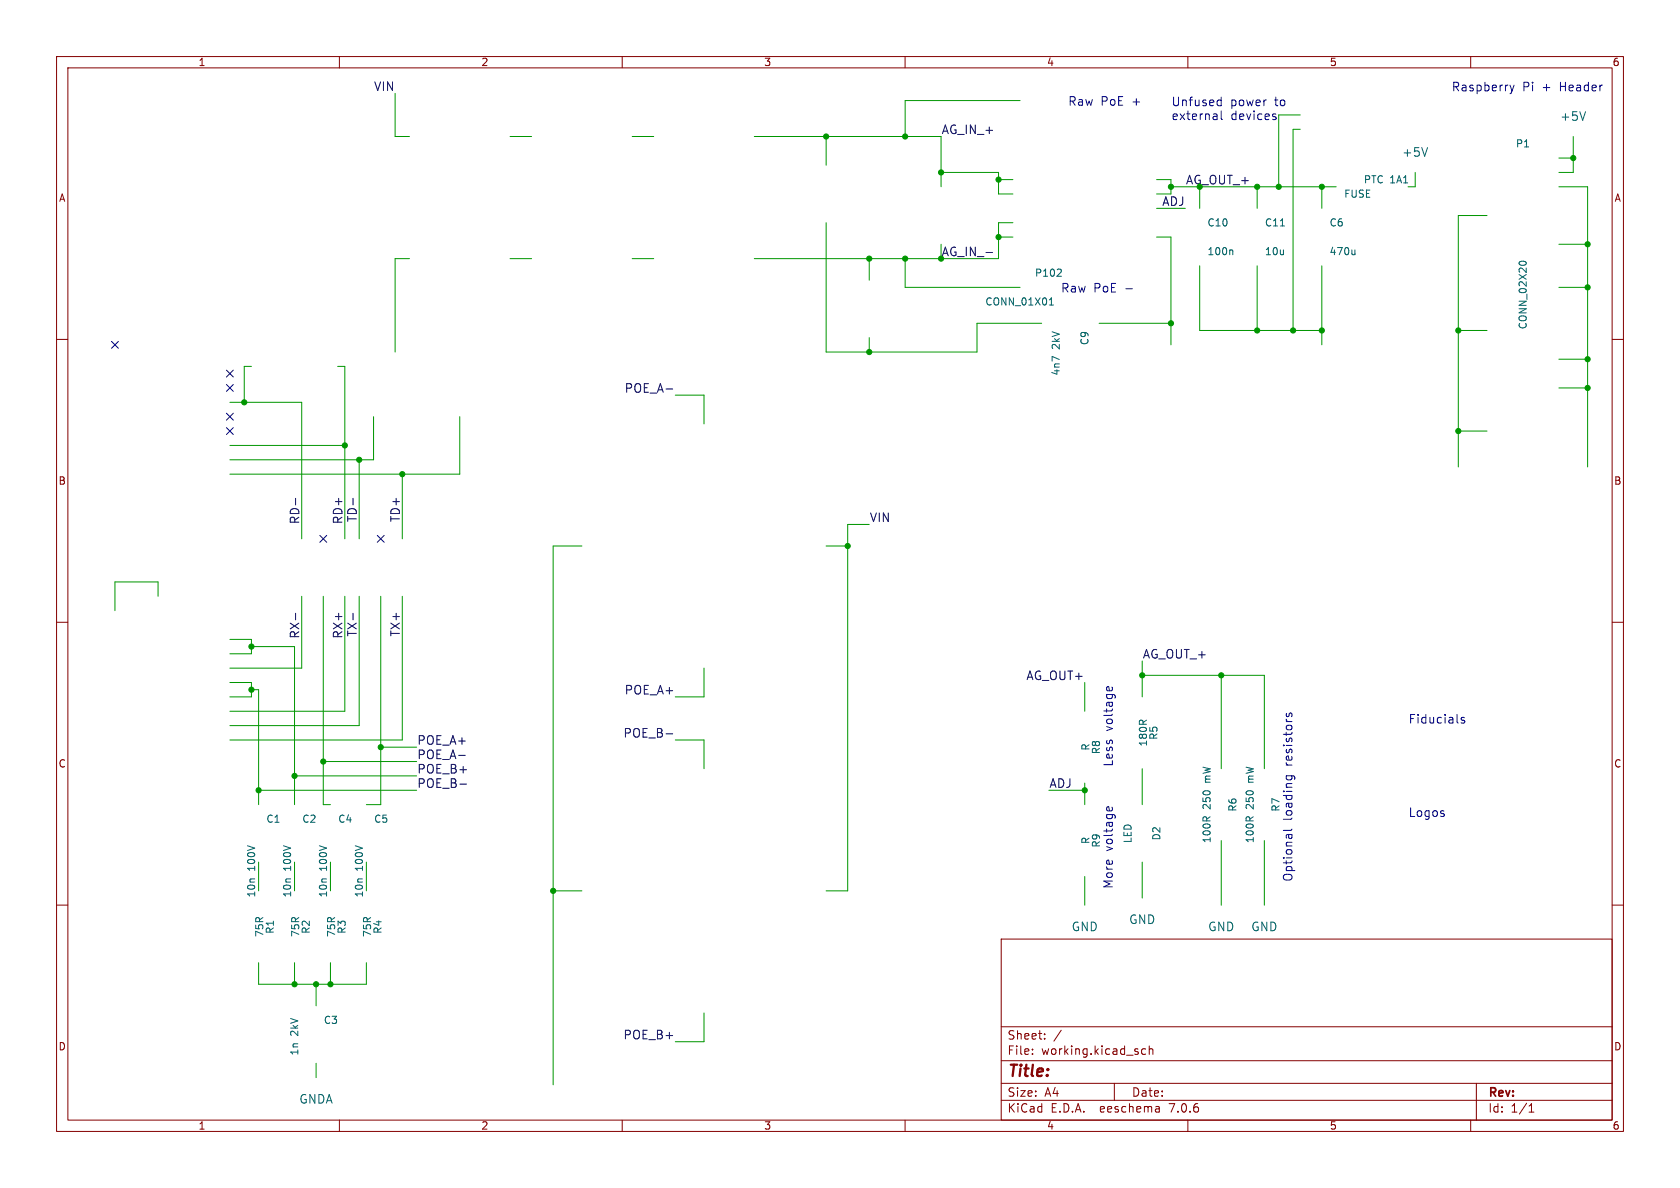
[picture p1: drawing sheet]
<svg xmlns="http://www.w3.org/2000/svg" width="297mm" height="210mm" viewBox="0 0 297 210" stroke-linecap="round" stroke-linejoin="round" font-family="sans-serif">
<g fill="none" stroke="#840000" stroke-width=".18">
<path d="M10 10h277v190h-277zM12 12h273v186h-273zM60 10v2M110 10v2M160 10v2M210 10v2M260 10v2M10 60h2M285 60h2M10 110h2M285 110h2M10 160h2"/>
<path d="M285 160h2M177 166h108v32h-108zM60 198v2M110 198v2M160 198v2M177 194.5h108M177 191.5h108M177 187.5h108M177 181.5h108M182.5 186.3v.1M182.5 185.5v.1M184.7 183.6v.1"/>
<path d="M184.7 182.8v.1M187.6 182.1l-1.3 2M197 191.5v3M202.5 185.5l-.4-.1-.3 .3v.4l.2 .2h.5M203.2 185.5l.2-.1 .3 .1 .1 .9M203.2 184.9v1.5M204.9 195.7l.1 .9M205 196.5l-.2 .1M205 196h-.2M210 198v2M260 198v2M261 191.5v6.5"/>
<path d="M270.3 196.6h.9M270.3 195.5l.4-.4v1.5"/>
</g>
<path d="M174.3 44.6h1.2M117.8 68.8h1.1M52.3 88.1v1.2M62.4 88.1v1.2M52.3 108.4v1.2M62.4 108.4v1.2M81.1 133.5h1.2M81.3 138.6h1.2M117.8 129.7h1.1" fill="none" stroke="#0f0f0f" stroke-width=".18"/>
<g fill="none" stroke="#0000c2" stroke-width=".18">
<path d="M215.5 17.7h.4M215.9 19.6v1.3l.2 .2M215.9 17.2v1.5M215.9 18.6l-.4 .1M266.9 15l.4 1.1M267.3 16.1l-.1 .3-.3 .2M267.7 15l-.4 1.1M215.1 20.2l.1 .9M215.2 21.1h-.2M215.2 20.5l-.2 .1M225.4 20.6l.2 .3-.2 .2M225.4 20.1l.1 .1"/>
<path d="M195.6 121.9l.1-.4 .3-.1 .1 .7M196.6 121.5l.1 .4M227.4 137.1h1.2l.3 .3-.1 .4M227.5 126.1l-.1 .4 .2 .2 .2-.1 .2-.5h.3v.6M227.5 137.1v.6M228.3 137.1v.6M258.9 126.9l-.4-.1-.2 .2 .1 .2 .5 .2v.4h-.6M195.6 143.1l.1-.4 .3-.1 .1 .7M196.6 142.7l.1 .4M228.4 146.6l-.2 .2h-1.3"/>
</g>
<g fill="none" stroke="#009600" stroke-width=".18">
<path d="M69.8 16.5v7.6h2.6M180.3 17.8h-20.3v6.3M90.2 24.1h3.8M111.8 24.1h3.8M133.3 24.1h33.1v8.9M146 24.1v5.1M146 39.4v22.8h26.7v-5h11.4M166.4 30.5h10.1v3.8h2.6M176.5 31.8h2.6M179.1 39.4h-2.6v6.3h-43.2M204.5 31.8h2.5v2.5h-2.5M204.5 36.8h5"/>
<path d="M207 33h29.2M212.1 33v3.8M222.2 33v3.8M229.9 20.3h-3.8v12.7M229.9 22.9h-1.3v35.5M233.7 33v3.8M250.2 30.5v2.5h-1.3M262.9 38.1h-5.1v44.5M275.6 33h5.1v49.6M275.6 27.9h2.5M278.1 24.1v6.4h-2.5M72.4 45.7h-2.6v16.5"/>
<path d="M90.2 45.7h3.8M111.8 45.7h3.8M153.7 45.7v3.8M153.7 59.7v2.5M160 45.7v5.1h20.3M176.5 41.9h2.6M194.3 57.2h12.7M204.5 41.9h2.5v19.1M212.1 47v11.4h21.6M222.2 47v11.4M233.7 47v14M257.8 58.4h5.1"/>
<path d="M275.6 50.8h5.1M275.6 43.2h5.1M40.6 78.7h20.4M40.6 71.1h12.7v24.2M44.4 64.8h-1.2v6.3M59.7 64.8h1.3v30.5M66 73.7v7.6h-25.4M81.3 73.7v10.1h-40.7M119.4 69.9h5.1v5M257.8 76.2h5.1M275.6 63.5h5.1M275.6 68.6h5.1"/>
<path d="M63.5 81.3v14M71.1 83.8v11.5M102.9 96.5h-5.1v95.3M146 96.5h3.9M153.7 92.7h-3.8v64.8h-3.9M27.9 105.4v-2.5h-7.6v5.1M40.6 113h3.8v2.6h-3.8M44.4 114.3h7.7v27.9M53.3 105.4v12.7h-12.7M57.1 105.4v36.8h1.3M61 105.4v20.3h-20.4M63.5 105.4v22.9h-22.9"/>
<path d="M67.3 105.4v36.8h-2.5M71.1 105.4v25.4h-30.5M124.5 118.1v5.1h-5.1M201.9 119.4h21.6v16.5M201.9 116.8v6.4M215.9 119.4v16.5M40.6 120.7h3.8v2.5h-3.8M44.4 121.9h1.3v20.3M45.7 139.7h28M52.1 137.2h21.6M57.1 134.6h16.6M67.3 132.1h6.4"/>
<path d="M119.4 130.8h5.1v5.1M185.4 139.7h6.4M191.8 120.7v5M191.8 138.4v3.8M201.9 135.9v6.3M45.7 152.4v5.1M52.1 152.4v5.1M58.4 152.4v5.1M64.8 152.4v5.1M97.8 157.5h5.1M191.8 154.9v5.1M201.9 152.4v6.4"/>
<path d="M215.9 148.6v11.4M223.5 148.6v11.4M45.7 170.2v3.8h19.1v-3.8M52.1 170.2v3.8M55.9 174v3.8M58.4 170.2v3.8M124.5 179.1v5.1h-5.1M55.9 188v2.5"/>
</g>
<g fill="none" stroke="#000084" stroke-width=".18">
<path d="M19.7 60.4l1.2 1.2M20.9 60.4l-1.2 1.2M40 68l1.2 1.2M40 65.4l1.2 1.2M40 73.1l1.2 1.2M40 75.6l1.2 1.2M41.2 68l-1.2 1.2M41.2 65.4l-1.2 1.2M41.2 73.1l-1.2 1.2M41.2 75.6l-1.2 1.2M56.5 94.6l1.3 1.3M57.8 94.6l-1.3 1.3"/>
<path d="M66.7 94.6l1.2 1.3M67.9 94.6l-1.2 1.3"/>
</g>
<path d="M280.3 19.7l-.5 1.6M226.4 39.9h.7M252.4 26.1l-.5 1.5M185.5 53.9h.7M185.6 53l.3-.4v1.3M187.5 47.6l.1 .2v.3l-.8 .7h.8M217.8 44.2l.1 .2v.6M239.5 44.2v.8M239.5 44.9l-.1 .1M268.5 46.5a.79 .79 0 0 1 1.3 0" fill="none" stroke="#006464" stroke-width=".18"/>
<g fill="#009600" stroke="#009600" stroke-width=".18">
<circle cx="55.9" cy="174" r=".46"/>
<circle cx="58.4" cy="174" r=".46"/>
<circle cx="52.1" cy="137.2" r=".46"/>
<circle cx="52.1" cy="174" r=".46"/>
<circle cx="71.1" cy="83.8" r=".46"/>
<circle cx="97.8" cy="157.5" r=".46"/>
<circle cx="149.9" cy="96.5" r=".46"/>
<circle cx="43.2" cy="71.1" r=".46"/>
<circle cx="61" cy="78.7" r=".46"/>
<circle cx="63.5" cy="81.3" r=".46"/>
<circle cx="160" cy="24.1" r=".46"/>
<circle cx="166.4" cy="30.5" r=".46"/>
<circle cx="153.7" cy="45.7" r=".46"/>
<circle cx="176.5" cy="31.8" r=".46"/>
<circle cx="146" cy="24.1" r=".46"/>
<circle cx="44.4" cy="114.3" r=".46"/>
<circle cx="45.7" cy="139.7" r=".46"/>
<circle cx="44.4" cy="121.9" r=".46"/>
<circle cx="57.1" cy="134.6" r=".46"/>
<circle cx="67.3" cy="132.1" r=".46"/>
<circle cx="176.5" cy="41.9" r=".46"/>
<circle cx="153.7" cy="62.2" r=".46"/>
<circle cx="207" cy="33" r=".46"/>
<circle cx="207" cy="57.2" r=".46"/>
<circle cx="160" cy="45.7" r=".46"/>
<circle cx="222.2" cy="58.4" r=".46"/>
<circle cx="222.2" cy="33" r=".46"/>
<circle cx="233.7" cy="33" r=".46"/>
<circle cx="226.1" cy="33" r=".46"/>
<circle cx="233.7" cy="58.4" r=".46"/>
<circle cx="228.6" cy="58.4" r=".46"/>
<circle cx="280.7" cy="43.2" r=".46"/>
<circle cx="280.7" cy="50.8" r=".46"/>
<circle cx="257.8" cy="76.2" r=".46"/>
<circle cx="257.8" cy="58.4" r=".46"/>
<circle cx="278.1" cy="27.9" r=".46"/>
<circle cx="280.7" cy="63.5" r=".46"/>
<circle cx="280.7" cy="68.6" r=".46"/>
<circle cx="201.9" cy="119.4" r=".46"/>
<circle cx="191.8" cy="139.7" r=".46"/>
<circle cx="215.9" cy="119.4" r=".46"/>
</g>
<text font-size="2.8" fill="#840000" x="178" y="190.9">Title:</text>
<g font-size="2.1" fill="#0f0f0f">
<text x="66.1" y="16.2">VIN</text>
<text x="166.4" y="23.8">AG_IN_+</text>
<text x="205.4" y="36.5">ADJ</text>
<text x="110.4" y="69.5">POE_A-</text>
<text x="53" y="92.7" transform="rotate(-90 53 92.7)">RD-</text>
<text x="60.6" y="92.7" transform="rotate(-90 60.6 92.7)">RD+</text>
<text x="63.2" y="92.4" transform="rotate(-90 63.2 92.4)">TD-</text>
<text x="70.8" y="92.4" transform="rotate(-90 70.8 92.4)">TD+</text>
<text x="153.7" y="92.4">VIN</text>
<text x="53" y="113" transform="rotate(-90 53 113)">RX-</text>
<text x="60.6" y="113" transform="rotate(-90 60.6 113)">RX+</text>
<text x="63.2" y="112.6" transform="rotate(-90 63.2 112.6)">TX-</text>
<text x="70.8" y="112.6" transform="rotate(-90 70.8 112.6)">TX+</text>
<text x="201.9" y="116.5">AG_OUT_+</text>
<text x="110.4" y="122.9">POE_A+</text>
<text x="181.4" y="120.3">AG_OUT+</text>
<text x="73.7" y="131.8">POE_A+</text>
<text x="110.2" y="130.5">POE_B-</text>
<text x="73.7" y="136.8">POE_B+</text>
<text x="73.7" y="134.3">POE_A-</text>
<text x="73.7" y="139.4">POE_B-</text>
<text x="185.4" y="139.4">ADJ</text>
<text x="110.2" y="183.8">POE_B+</text>
</g>
<g font-size="2.1" fill="#0000c2">
<text x="256.5" y="16.3">Raspberry</text>
<text x="269.1" y="16.3">Pi</text>
<text x="272.7" y="16.3">+</text>
<text x="275.9" y="16.3">Header</text>
<text x="188.8" y="18.8">Raw</text>
<text x="194.6" y="18.8">PoE</text>
<text x="200.2" y="18.8">+</text>
<text x="207" y="18.9">Unfused</text>
<text x="207" y="21.3">external</text>
<text x="217.5" y="18.9">power</text>
<text x="217.5" y="21.3">devices</text>
<text x="225.4" y="18.9">to</text>
<text x="187.5" y="51.8">Raw</text>
<text x="193.3" y="51.8">PoE</text>
<text x="198.9" y="51.8">-</text>
<text x="196.8" y="129.3" transform="rotate(-90 196.8 129.3)">voltage</text>
<text x="248.9" y="128">Fiducials</text>
<text x="196.8" y="135.6" transform="rotate(-90 196.8 135.6)">Less</text>
<text x="228.6" y="135.4" transform="rotate(-90 228.6 135.4)">resistors</text>
<text x="228.6" y="145.1" transform="rotate(-90 228.6 145.1)">loading</text>
<text x="248.9" y="144.5">Logos</text>
<text x="196.8" y="150.5" transform="rotate(-90 196.8 150.5)">voltage</text>
<text x="228.6" y="156" transform="rotate(-90 228.6 156)">Optional</text>
<text x="196.8" y="157.2" transform="rotate(-90 196.8 157.2)">More</text>
</g>
<g font-size="2.1" fill="#006464">
<text x="275.7" y="21.6">+5V</text>
<text x="247.8" y="27.9">+5V</text>
<text x="189.4" y="164.8">GND</text>
<text x="199.5" y="163.6">GND</text>
<text x="213.5" y="164.8">GND</text>
<text x="221.1" y="164.8">GND</text>
<text x="52.8" y="195.3">GNDA</text>
</g>
<g font-size="2.1" fill="#009600">
<text x="209.5" y="32.7">AG_OUT_+</text>
<text x="166.4" y="45.4">AG_IN_-</text>
</g>
<g font-size="2.1" fill="#840000">
<text x="178" y="184">Sheet:</text>
<text x="178" y="186.7">File:</text>
<text x="184.1" y="186.7">working.kicad_sch</text>
<text x="178" y="196.9">KiCad</text>
<text x="178" y="194.1">Size:</text>
<text x="184.7" y="194.1">A4</text>
<text x="185.7" y="196.9">E.D.A.</text>
<text x="194.6" y="196.9">eeschema</text>
<text x="200" y="194.1">Date:</text>
<text x="207" y="196.9">7.0.6</text>
<text x="263" y="194.3">Rev:</text>
<text x="263" y="196.9">Id:</text>
<text x="267.1" y="196.9">1/1</text>
</g>
<g font-size="1.8" fill="#840000">
<text x="35" y="11.9">1</text>
<text x="85" y="11.9">2</text>
<text x="135" y="11.9">3</text>
<text x="185" y="11.9">4</text>
<text x="235" y="11.9">5</text>
<text x="285" y="11.9">6</text>
<text x="10.3" y="35.9">A</text>
<text x="285.3" y="35.9">A</text>
<text x="10.3" y="85.9">B</text>
<text x="285.3" y="85.9">B</text>
<text x="10.3" y="135.9">C</text>
<text x="285.3" y="135.9">C</text>
<text x="10.3" y="185.9">D</text>
<text x="285.3" y="185.9">D</text>
<text x="35" y="199.9">1</text>
<text x="85" y="199.9">2</text>
<text x="135" y="199.9">3</text>
<text x="185" y="199.9">4</text>
<text x="235" y="199.9">5</text>
<text x="285" y="199.9">6</text>
</g>
<g font-size="1.8" fill="#006464">
<text x="267.9" y="26.3">P1</text>
<text x="237.5" y="35.2">FUSE</text>
<text x="241" y="32.6">PTC 1A1</text>
<text x="213.4" y="40.2">C10</text>
<text x="223.5" y="40.2">C11</text>
<text x="235" y="40.2">C6</text>
<text x="213.4" y="45.3">100n</text>
<text x="223.5" y="45.3">10u</text>
<text x="235" y="45.3">470u</text>
<text x="182.9" y="49.1">P102</text>
<text x="174.1" y="54.2">CONN_01X01</text>
<text x="270.1" y="58.3" transform="rotate(-90 270.1 58.3)">CONN_02X20</text>
<text x="187.6" y="61.8" transform="rotate(-90 187.6 61.8)">2kV</text>
<text x="192.6" y="61.1" transform="rotate(-90 192.6 61.1)">C9</text>
<text x="187.6" y="66.5" transform="rotate(-90 187.6 66.5)">4n7</text>
<text x="204.8" y="130.9" transform="rotate(-90 204.8 130.9)">R5</text>
<text x="192.8" y="132.8" transform="rotate(-90 192.8 132.8)">R</text>
<text x="194.7" y="133.4" transform="rotate(-90 194.7 133.4)">R8</text>
<text x="203" y="132.1" transform="rotate(-90 203 132.1)">180R</text>
<text x="214.2" y="143.1" transform="rotate(-90 214.2 143.1)">250</text>
<text x="214.2" y="138.3" transform="rotate(-90 214.2 138.3)">mW</text>
<text x="218.8" y="143.6" transform="rotate(-90 218.8 143.6)">R6</text>
<text x="221.8" y="143.1" transform="rotate(-90 221.8 143.1)">250</text>
<text x="221.8" y="138.3" transform="rotate(-90 221.8 138.3)">mW</text>
<text x="226.4" y="143.6" transform="rotate(-90 226.4 143.6)">R7</text>
<text x="47" y="145.6">C1</text>
<text x="53.3" y="145.6">C2</text>
<text x="59.7" y="145.6">C4</text>
<text x="66" y="145.6">C5</text>
<text x="192.8" y="149.3" transform="rotate(-90 192.8 149.3)">R</text>
<text x="194.7" y="149.9" transform="rotate(-90 194.7 149.9)">R9</text>
<text x="200.3" y="149.1" transform="rotate(-90 200.3 149.1)">LED</text>
<text x="205.3" y="148.7" transform="rotate(-90 205.3 148.7)">D2</text>
<text x="214.2" y="149.1" transform="rotate(-90 214.2 149.1)">100R</text>
<text x="221.8" y="149.1" transform="rotate(-90 221.8 149.1)">100R</text>
<text x="45.3" y="154" transform="rotate(-90 45.3 154)">100V</text>
<text x="51.7" y="154" transform="rotate(-90 51.7 154)">100V</text>
<text x="58" y="154" transform="rotate(-90 58 154)">100V</text>
<text x="64.4" y="154" transform="rotate(-90 64.4 154)">100V</text>
<text x="45.3" y="158.7" transform="rotate(-90 45.3 158.7)">10n</text>
<text x="51.7" y="158.7" transform="rotate(-90 51.7 158.7)">10n</text>
<text x="58" y="158.7" transform="rotate(-90 58 158.7)">10n</text>
<text x="64.4" y="158.7" transform="rotate(-90 64.4 158.7)">10n</text>
<text x="46.8" y="165.8" transform="rotate(-90 46.8 165.8)">75R</text>
<text x="48.6" y="165.2" transform="rotate(-90 48.6 165.2)">R1</text>
<text x="53.1" y="165.8" transform="rotate(-90 53.1 165.8)">75R</text>
<text x="55" y="165.2" transform="rotate(-90 55 165.2)">R2</text>
<text x="59.5" y="165.8" transform="rotate(-90 59.5 165.8)">75R</text>
<text x="61.3" y="165.2" transform="rotate(-90 61.3 165.2)">R3</text>
<text x="65.8" y="165.8" transform="rotate(-90 65.8 165.8)">75R</text>
<text x="67.7" y="165.2" transform="rotate(-90 67.7 165.2)">R4</text>
<text x="52.9" y="183.2" transform="rotate(-90 52.9 183.2)">2kV</text>
<text x="57.2" y="181.2">C3</text>
<text x="52.9" y="186.7" transform="rotate(-90 52.9 186.7)">1n</text>
</g>
</svg>
